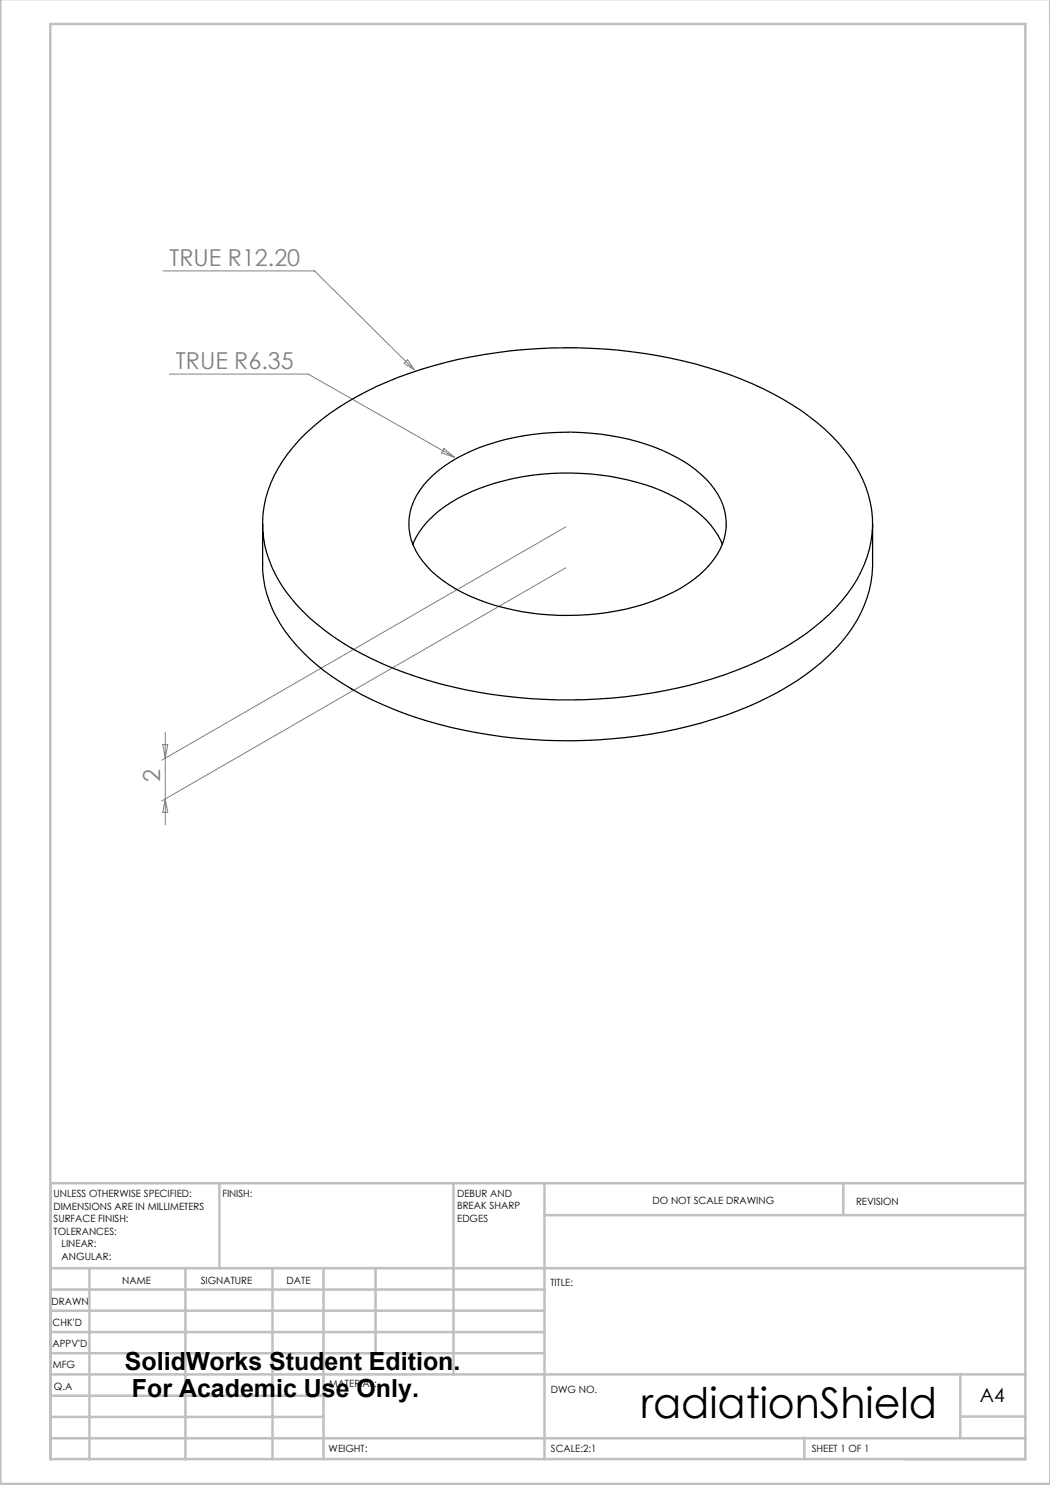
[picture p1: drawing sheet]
<svg xmlns="http://www.w3.org/2000/svg" width="210mm" height="297mm" viewBox="0 0 210 297" stroke-linecap="round" stroke-linejoin="round" font-family="sans-serif">
<g fill="none" stroke="#c0c0c0" stroke-width=".5">
<path d="M.1 -.1v296.9h209.9v-296.9M10.1 4.8h195v287h-195zM43.9 236.6v17M90.7 236.6v38.3M108.9 236.6v55.3M168.7 236.6v6.3M205.1 236.6h-195v55.3M10.1 253.6h195M10.1 257.9h98.8M17.9 253.6v38.3M37.1 253.6v38.3M54.5 253.6v38.3"/>
<path d="M64.7 253.6v38.3M75.1 253.6v17M108.9 243h96.2M10.1 270.6h98.8M10.1 266.4h98.8M10.1 262.1h98.8M10.1 279.1h54.6M10.1 274.9h195M192.1 274.8v12.7M10.1 287.7h195M10.1 283.4h54.6M160.9 287.5v4.3"/>
<path d="M192.1 283.3h13"/>
</g>
<path d="M32.6 54.2h30.3l19.9 19.7M33.9 74.8h27.7l29.3 16.7M80.8 72.6l.7-.7 1.3 2zM88.8 89.7l2.1 1.8-2.6-.9zM113.2 105.4l-80.9 46.6M113.2 113.6l-80.9 46.6M32.6 148.9h.9l-.4 2.7zM33.1 146.4v18.6M33.1 159.8l.4 2.7h-.9z" fill="none" stroke="#808080" stroke-width=".2"/>
<path d="M61.2 86.6a60.2 60.2 0 0 1 25.6-13.5 100.7 100.7 0 0 1 59.3 1.9 53.6 53.6 0 0 1 21.6 13.6 23.3 23.3 0 0 1 6.5 19.7 28.7 28.7 0 0 1-11.4 17.2 67.5 67.5 0 0 1-27.5 12.2 100.9 100.9 0 0 1-54.4-3.2 53.1 53.1 0 0 1-21.6-13.6 23.9 23.9 0 0 1-6.7-18.1 25.3 25.3 0 0 1 7.3-14.9zM85.6 96.1a30 30 0 0 1 13.7-7.7 51.7 51.7 0 0 1 33 1.6 23.7 23.7 0 0 1 11.3 8.9 11.5 11.5 0 0 1-1.7 14.1 28.6 28.6 0 0 1-13.3 7.9 51.6 51.6 0 0 1-34.7-1.7 22.3 22.3 0 0 1-10.8-9.1 11.5 11.5 0 0 1 1.6-13.1zM52.5 104.8v8.1a24.6 24.6 0 0 0 8.1 17.5 57.2 57.2 0 0 0 22.6 13.1 100.1 100.1 0 0 0 64-1.2 51.3 51.3 0 0 0 21.1-13.9 24.3 24.3 0 0 0 6.2-15.5v-8.1M82.5 108.9a19 19 0 0 1 8.9-9.1 49.7 49.7 0 0 1 34.2-3.8 30.9 30.9 0 0 1 16.5 8.9 13.5 13.5 0 0 1 2.4 4" fill="none" stroke="#000" stroke-width=".25"/>
<text font-size="8.5" x="128.1" y="283.5">radiationShield</text>
<g font-size="5">
<text x="25" y="274">SolidWorks Student Edition.</text>
<text x="26.4" y="279.5">For Academic Use Only.</text>
</g>
<g font-size="4.7" fill="#808080">
<text x="33.9" y="53.1">TRUE R12.20</text>
<text x="35.2" y="73.8">TRUE R6.35</text>
<text x="32.1" y="156.5" transform="rotate(-90 32.1 156.5)">2</text>
</g>
<text font-size="3.9" x="196" y="280.4">A4</text>
<g font-size="2">
<text x="10.7" y="239.5">UNLESS OTHERWISE SPECIFIED:</text>
<text x="44.5" y="239.5">FINISH:</text>
<text x="91.4" y="239.4">DEBUR AND</text>
<text x="10.7" y="242">DIMENSIONS ARE IN MILLIMETERS</text>
<text x="10.7" y="244.5">SURFACE FINISH:</text>
<text x="91.4" y="241.9">BREAK SHARP</text>
<text x="91.4" y="244.4">EDGES</text>
<text x="130.5" y="240.8">DO NOT SCALE DRAWING</text>
<text x="171.2" y="241">REVISION</text>
<text x="10.7" y="247">TOLERANCES:</text>
<text x="12.3" y="249.5">LINEAR:</text>
<text x="12.3" y="252">ANGULAR:</text>
<text x="24.4" y="256.9">NAME</text>
<text x="40.1" y="256.8">SIGNATURE</text>
<text x="57.3" y="256.8">DATE</text>
<text x="110.1" y="257.1">TITLE:</text>
<text x="10.3" y="260.9">DRAWN</text>
<text x="10.5" y="269.3">APPV'D</text>
<text x="10.5" y="265.2">CHK'D</text>
<text x="10.6" y="273.6">MFG</text>
<text x="10.8" y="278">Q.A</text>
<text x="65.8" y="277.4">MATERIAL:</text>
<text x="110.2" y="278.5">DWG NO.</text>
<text x="65.7" y="290.4">WEIGHT:</text>
<text x="110.2" y="290.5">SCALE:2:1</text>
<text x="162.4" y="290.4">SHEET 1 OF 1</text>
</g>
</svg>
